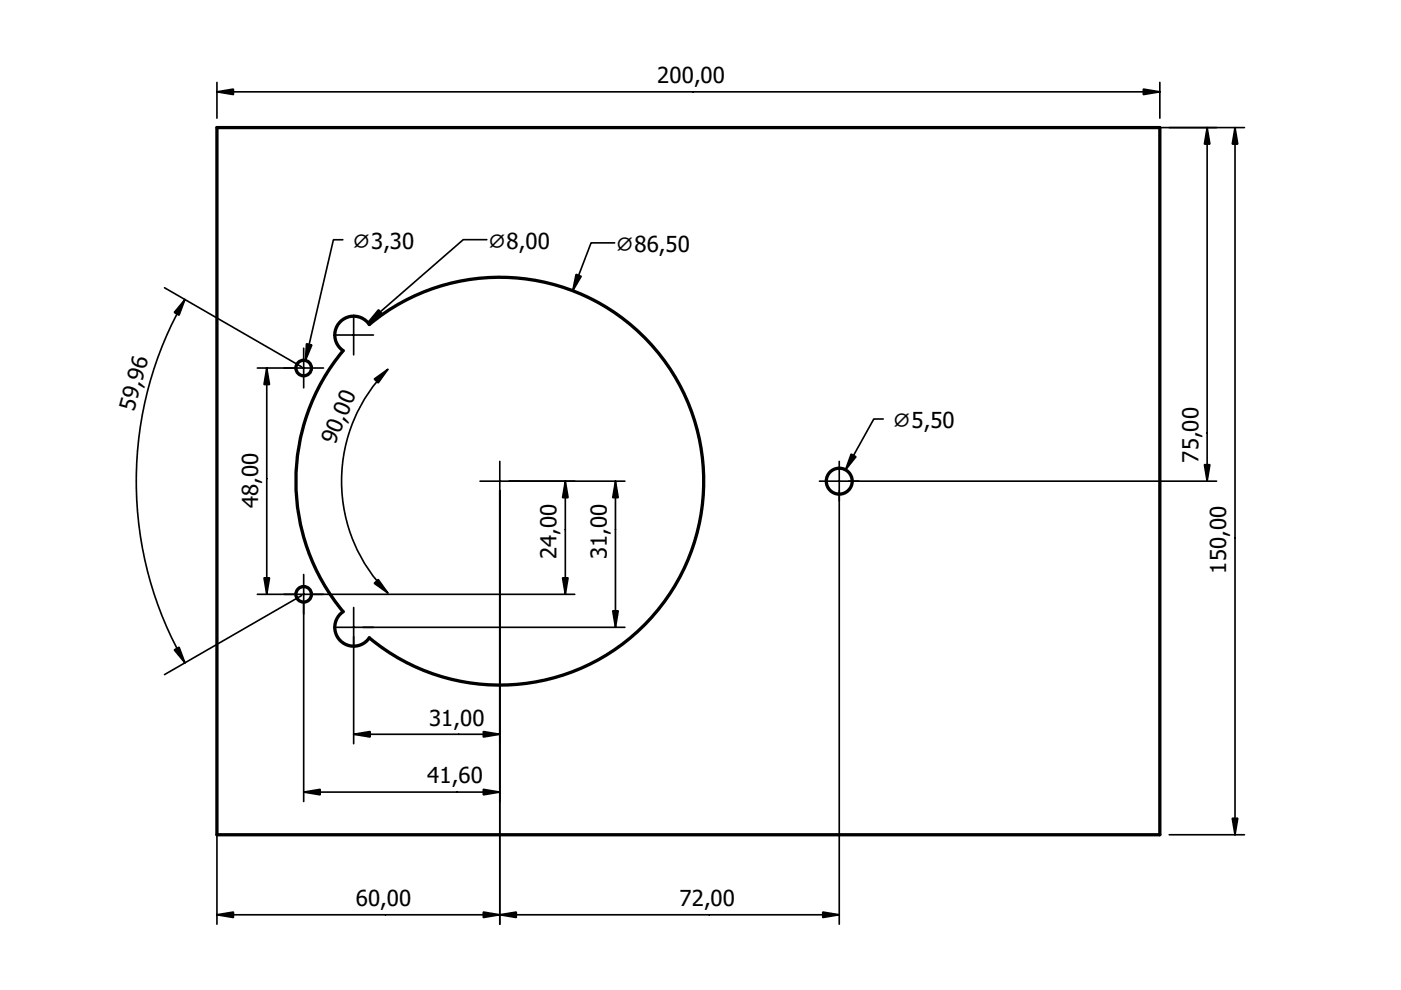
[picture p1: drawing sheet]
<svg xmlns="http://www.w3.org/2000/svg" width="297mm" height="210mm" viewBox="0 0 297 210" stroke-linecap="round" stroke-linejoin="round" font-family="sans-serif">
<path d="M146 102h.1" fill="none" stroke="#000" stroke-width=".21"/>
<path d="M72.4 68a4 4 0 0 1 5.9 .8 43.2 43.2 0 0 1 59.1 3.6 43.2 43.2 0 0 1 0 59.2 43.2 43.2 0 0 1-59.1 3.6 4 4 0 0 1-6.1 .6 4 4 0 0 1 .6-6.1 43.2 43.2 0 0 1 0-55.3 4 4 0 0 1-.4-6.4z" fill-rule="evenodd" fill="#fff"/>
<path d="M146 102h.1" fill="none" stroke="#000" stroke-width=".21"/>
<g fill="#fff">
<circle cx="177.9" cy="102" r="2.75"/>
<circle cx="64.4" cy="126" r="1.65"/>
<circle cx="64.4" cy="78" r="1.65"/>
</g>
<g fill="none" stroke="#000" stroke-width=".7">
<path d="M46 27.1h199.9v149.9h-199.9zM71.9 68.5a4 4 0 0 1 6.4 .3 43.2 43.2 0 0 1 59.1 3.6 43.2 43.2 0 0 1 0 59.2 43.2 43.2 0 0 1-59.1 3.6 4 4 0 0 1-6.1 .6 4 4 0 0 1 .6-6.1 43.2 43.2 0 0 1 0-55.3 4 4 0 0 1-.9-5.9z"/>
<circle cx="64.4" cy="78" r="1.65"/>
<circle cx="177.9" cy="102" r="2.75"/>
<circle cx="64.4" cy="126" r="1.65"/>
</g>
<g fill="#000" stroke="#000" stroke-width=".35">
<path d="M46 19.5l3.5-.6v1.2zM242.4 18.9l3.5 .6-3.5 .6zM255.9 27.1l.6 3.5h-1.1zM261.8 27.1l.6 3.5h-1.1zM39.2 63.5l-1.2 3.3-1-.6zM56.6 78l.5 3.5h-1.1zM65 72.9l1.1 .2-1.3 3.3zM80.3 65.7l.7 .9-3 1.8zM79.4 80.4l2.8-2.1-2 2.9zM122.1 58.2l1.1 .4-1.8 3zM180.5 96.3l1 .5-2.2 2.8zM119.9 102l.5 3.5h-1.1z"/>
<path d="M130.5 102l.6 3.5h-1.2zM255.4 98.5h1.1l-.6 3.5zM56 122.5h1.1l-.5 3.5zM79.4 123.7l.8-.8 2 2.8zM119.3 122.5h1.1l-.5 3.5zM129.9 129.5h1.2l-.6 3.5zM37 137.8l1-.6 1.2 3.3zM75 155.7l3.5-.6v1.2zM102.5 155.1l3.5 .6-3.5 .6zM64.4 167.9l3.5-.5v1.1zM102.5 167.4l3.5 .5-3.5 .6zM261.3 173.5h1.1l-.6 3.5z"/>
<path d="M46 194l3.5-.6v1.1zM102.5 193.4l3.5 .6-3.5 .5zM106 194l3.5-.6v1.1zM174.4 193.4l3.5 .6-3.5 .5z"/>
<path d="M75 66.8v8.4zM70.8 71h8.4z" fill-rule="evenodd"/>
<path d="M64.4 73.8v8.4zM60.2 78h8.4z" fill-rule="evenodd"/>
<path d="M106 97.8v8.4zM101.8 102h8.4z" fill-rule="evenodd"/>
<path d="M177.9 97.8v8.4zM173.7 102h8.4z" fill-rule="evenodd"/>
<path d="M64.4 121.8v8.4zM60.2 126h8.4z" fill-rule="evenodd"/>
<path d="M75 128.8v8.4zM70.8 133h8.4z" fill-rule="evenodd"/>
</g>
<path d="M146 102h.1" fill="none" stroke="#000" stroke-width=".21"/>
<g fill="none" stroke="#000" stroke-width=".35">
<path d="M46 17.5v7.6M46 19.5h199.9M245.9 17.5v7.6M179.9 27.1h83.9M255.9 27.1v74.9M261.8 27.1v149.9M72.7 50.8h-2l-5.9 25.6M103.2 50.8h-5l-20.2 17.6M130.3 51.5h-5l-3.9 10.1M34.9 61l29.1 16.8M39.2 63.5a77.2 77.2 0 0 0 0 77M54.6 78h7.8"/>
<path d="M56.6 78v48M82.2 78.3a33.5 33.5 0 0 0 0 47.4M187.3 88.8h-2l-6 10.8M46 104v92M106 104v92M108 102h24.5M119.9 102v24M130.5 102v31M177.9 104v92M179.9 102h78M54.6 126h7.8M64 126.3l-29.1 16.7"/>
<path d="M64.4 128v41.9M66.4 126h55.5M75 135v22.7M77 133h55.5M75 155.7h31M64.4 167.9h41.6M247.9 177h15.9M46 194h131.9"/>
</g>
<g font-size="4.7">
<text x="139.4" y="17.6">200,00</text>
<text x="74.7" y="52.7">⌀3,30</text>
<text x="103.4" y="52.7">⌀8,00</text>
<text x="130.5" y="53.4">⌀86,50</text>
<text x="28.4" y="87.3" transform="rotate(-75 28.4 87.3)">59,96</text>
<text x="71.1" y="94.4" transform="rotate(-68 71.1 94.4)">90,00</text>
<text x="189.3" y="90.7">⌀5,50</text>
<text x="254.1" y="98.1" transform="rotate(-90 254.1 98.1)">75,00</text>
<text x="54.7" y="107.8" transform="rotate(-90 54.7 107.8)">48,00</text>
<text x="118" y="118.6" transform="rotate(-90 118 118.6)">24,00</text>
<text x="128.6" y="118.6" transform="rotate(-90 128.6 118.6)">31,00</text>
<text x="260" y="121.6" transform="rotate(-90 260 121.6)">150,00</text>
<text x="91" y="153.8">31,00</text>
<text x="90.6" y="166.1">41,60</text>
<text x="75.4" y="192.1">60,00</text>
<text x="144.1" y="192.1">72,00</text>
</g>
</svg>
